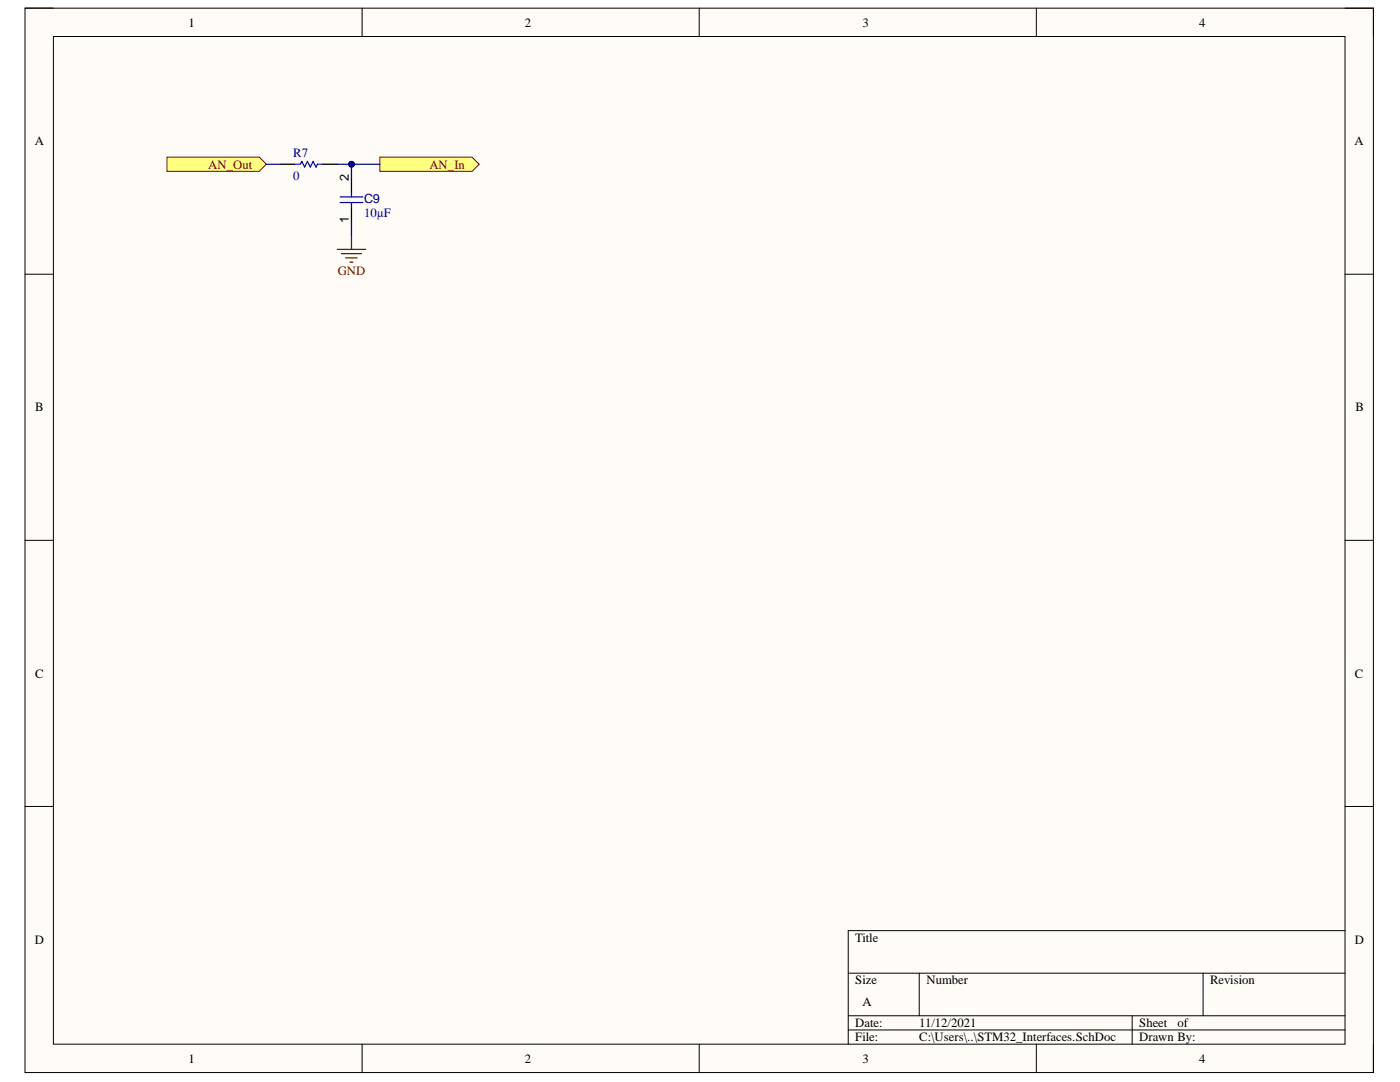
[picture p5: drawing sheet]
<svg xmlns="http://www.w3.org/2000/svg" width="279mm" height="216mm" viewBox="0 0 279 216" stroke-linecap="round" stroke-linejoin="round" font-family="sans-serif">
<path d="M5 1.6h269.1v212.4h-269.1z" fill-rule="evenodd" fill="#fffcf8"/>
<path d="M5 1.6h269.1v212.4h-269.1z" fill="none" stroke="#000" stroke-width=".2"/>
<path d="M10.7 7.3h257.7v201.1h-257.7z" fill-rule="evenodd" fill="#fffcf8"/>
<g fill="none" stroke="#000" stroke-width=".2">
<path d="M5 1.6h5.7M10.7 7.3h257.7v201.1h-257.7zM72.3 1.6v5.7M139.5 1.6v5.7M206.8 1.6v5.7M268.4 1.6h5.7v5.7M5 54.7h5.7M268.4 54.7h5.7M5 107.8h5.7M268.4 107.8h5.7M5 160.9h5.7M268.4 160.9h5.7"/>
<path d="M169.3 194.2h99.1M183.5 194.2v8.5M240.1 194.2v8.5M268.4 185.7h-99.1v22.7M72.3 208.4v5.6M139.5 208.4v5.6M169.3 202.7h99.1M169.3 205.5h99.1M206.8 208.4v5.6M225.9 202.7v5.7M274.1 208.4v5.6"/>
</g>
<path d="M33.3 31.4h18.4l1.4 1.4-1.4 1.4h-18.4z" fill-rule="evenodd" fill="#ffff80"/>
<path d="M33.3 31.4h18.4l1.4 1.4-1.4 1.4h-18.4z" fill="none" stroke="#800000" stroke-width=".2"/>
<path d="M75.8 31.4h18.4l1.4 1.4-1.4 1.4h-18.4z" fill-rule="evenodd" fill="#ffff80"/>
<path d="M75.8 31.4h18.4l1.4 1.4-1.4 1.4h-18.4z" fill="none" stroke="#800000" stroke-width=".2"/>
<path d="M56 32.8h2.8M64.5 32.8h2.8M70.1 35.6v2.8M70.1 41.3v2.8" fill="none" stroke="#000" stroke-width=".25"/>
<path d="M58.8 32.8h1.1l.3-.6 .6 1.1 .6-1.1 .5 1.1 .6-1.1 .6 1.1 .2-.5h1.2M67.9 39.3h4.5M70.1 38.4v.9M67.9 40.4h4.5M70.1 40.4v.9" fill="none" stroke="#00f" stroke-width=".25"/>
<path d="M53.1 32.8h2.9M67.3 32.8h8.5" fill="none" stroke="#000080" stroke-width=".25"/>
<circle cx="70.1" cy="32.8" r=".57" fill="#000080"/>
<circle cx="70.1" cy="32.8" r=".57" fill="none" stroke="#000080" stroke-width=".2"/>
<path d="M70.1 32.8v2.8" fill="none" stroke="#000080" stroke-width=".25"/>
<circle cx="70.1" cy="32.8" r=".57" fill="#000080"/>
<circle cx="70.1" cy="32.8" r=".57" fill="none" stroke="#000080" stroke-width=".2"/>
<path d="M67.3 49.8h5.7M68.2 50.6h3.9M69 51.5h2.3M69.9 52.3h.5M70.1 46.9v2.9" fill="none" stroke="#800000" stroke-width=".25"/>
<path d="M70.1 44.1v2.8" fill="none" stroke="#000080" stroke-width=".25"/>
<g font-size="2.5">
<text x="37.6" y="5.3">1</text>
<text x="104.7" y="5.3">2</text>
<text x="172.1" y="5.3">3</text>
<text x="239.3" y="5.3">4</text>
<text x="6.9" y="29">A</text>
<text x="270.3" y="29">A</text>
<text x="69.6" y="36.2" transform="rotate(-90 69.6 36.2)">2</text>
<text x="69.6" y="44.5" transform="rotate(-90 69.6 44.5)">1</text>
<text x="7" y="82.1">B</text>
<text x="270.5" y="82.1">B</text>
<text x="7" y="135.2">C</text>
<text x="270.4" y="135.2">C</text>
<text x="6.9" y="188.3">D</text>
<text x="170.7" y="188">Title</text>
<text x="270.4" y="188.3">D</text>
<text x="170.7" y="196.4">Size</text>
<text x="184.9" y="196.4">Number</text>
<text x="241.5" y="196.4">Revision</text>
<text x="172.1" y="200.7">A</text>
<text x="170.7" y="205">Date:</text>
<text x="170.7" y="207.8">File:</text>
<text x="183.5" y="205">11/12/2021</text>
<text x="183.5" y="207.8">C:\Users\..\STM32_Interfaces.SchDoc</text>
<text x="227.4" y="205">Sheet</text>
<text x="227.4" y="207.8">Drawn By:</text>
<text x="235" y="205">of</text>
<text x="37.6" y="212.1">1</text>
<text x="104.7" y="212.1">2</text>
<text x="172.1" y="212.1">3</text>
<text x="239.3" y="212.1">4</text>
</g>
<g font-size="2.5" fill="#800000">
<text x="41.5" y="33.6">AN_Out</text>
<text x="85.7" y="33.6">AN_In</text>
<text x="67.4" y="54.9">GND</text>
</g>
<g font-size="2.5" fill="#000080">
<text x="58.5" y="35.9">0</text>
<text x="58.5" y="31.4">R7</text>
<text x="72.7" y="40.4">C9</text>
<text x="72.7" y="43.3">10µF</text>
</g>
</svg>
